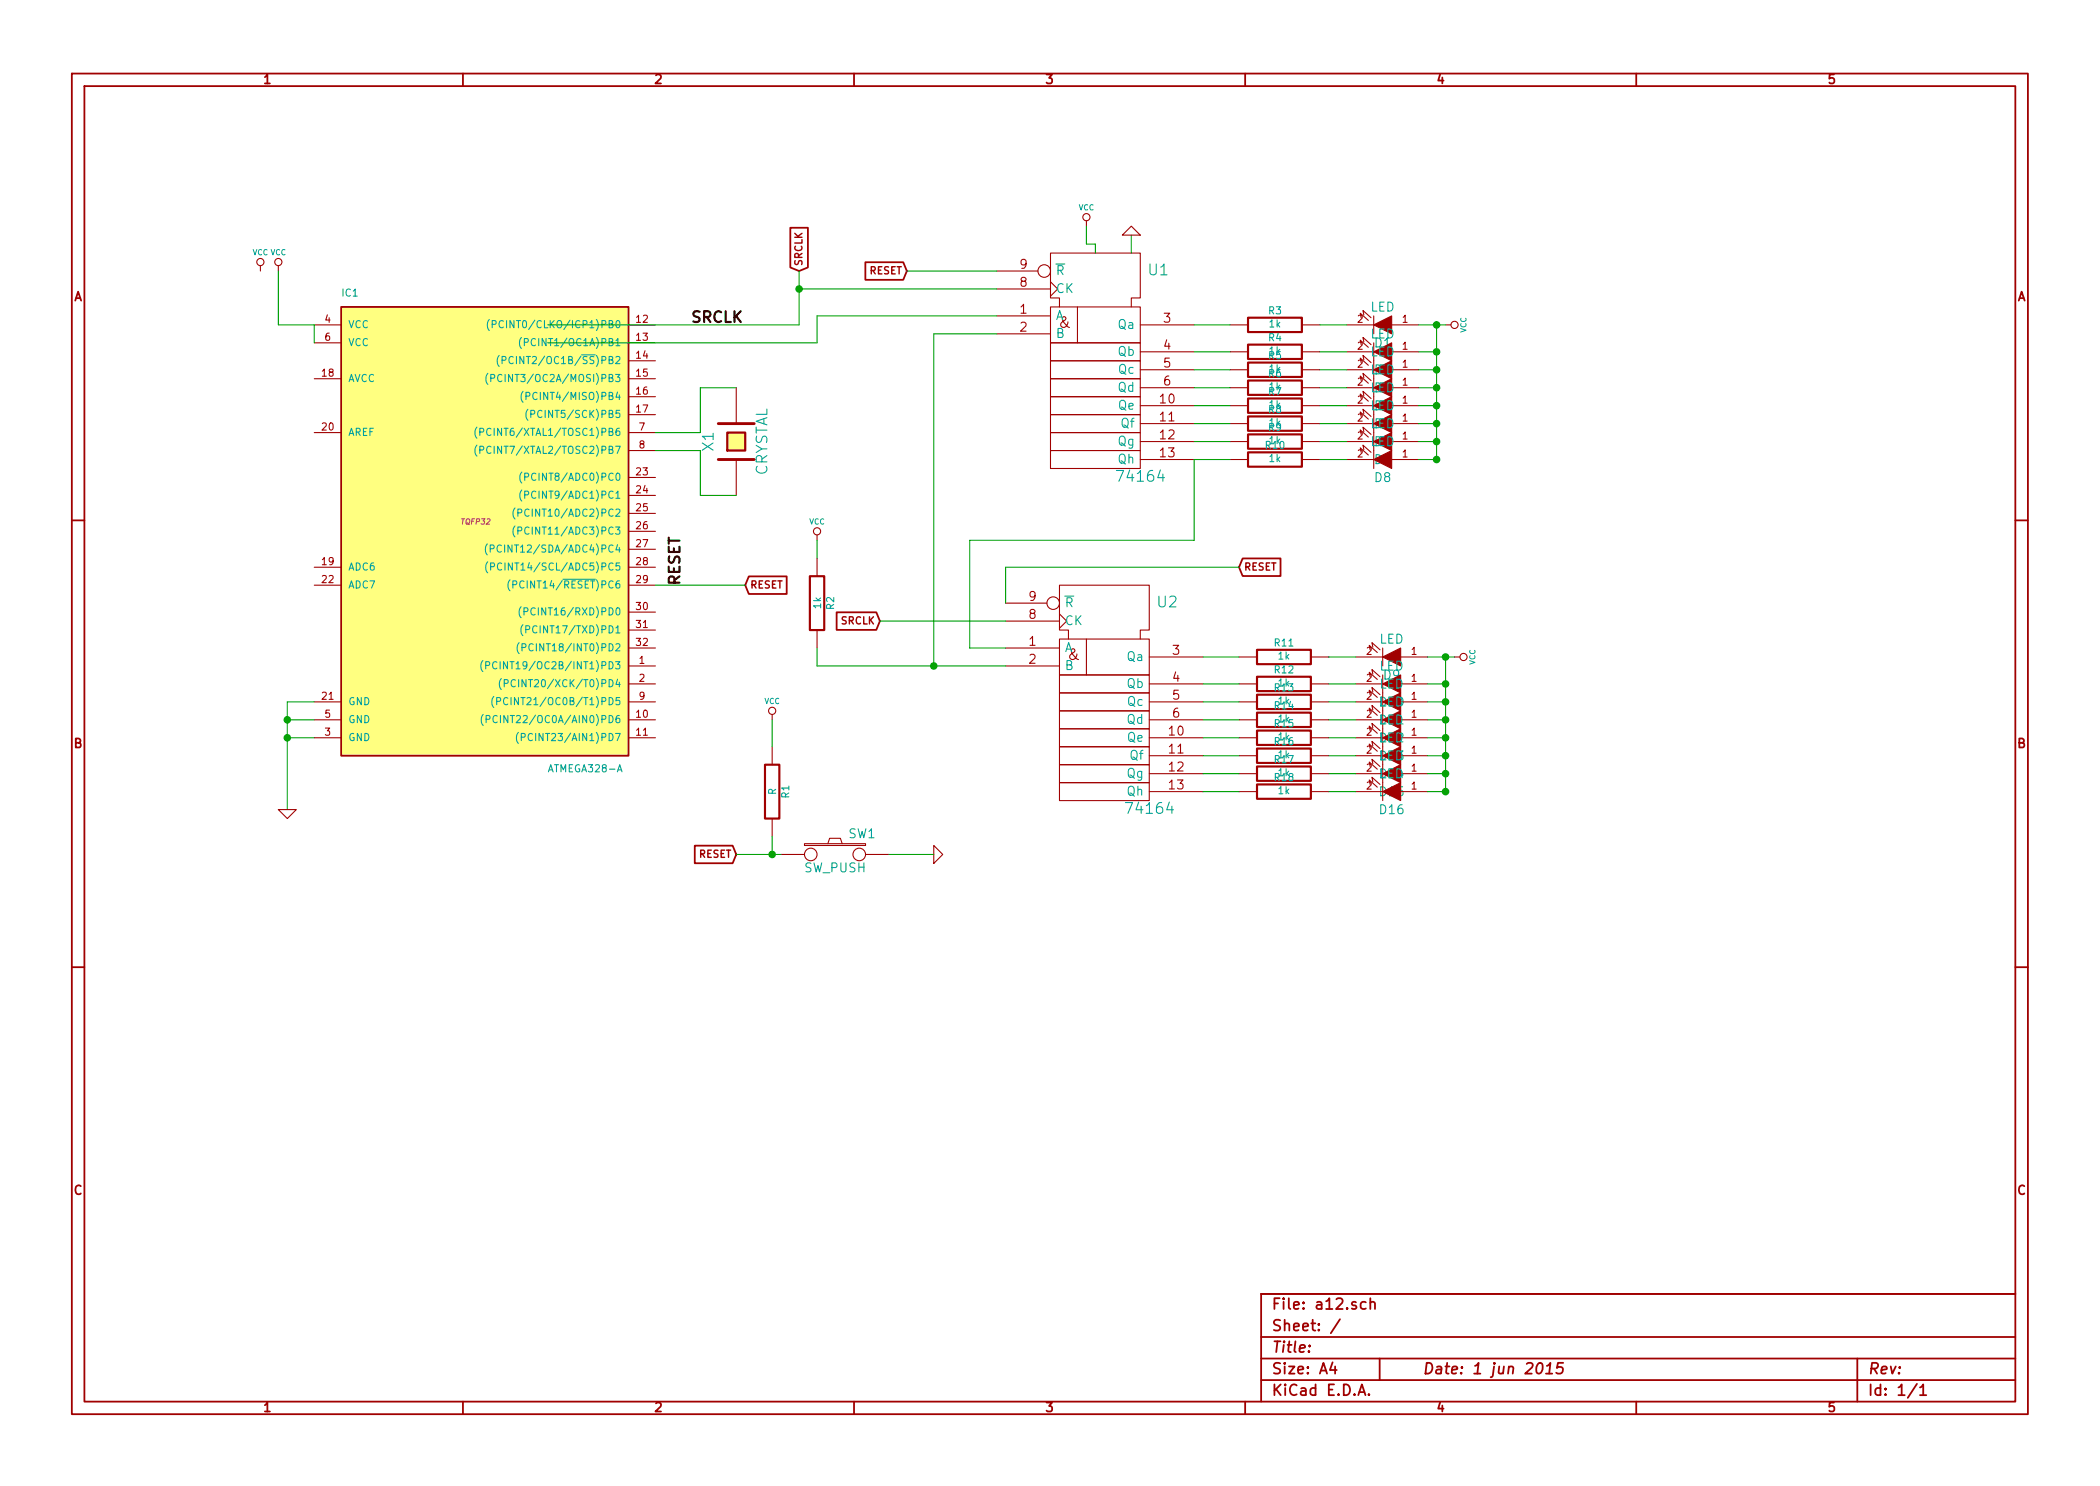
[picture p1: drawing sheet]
EESchema Schematic File Version 2
LIBS:power
LIBS:device
LIBS:transistors
LIBS:conn
LIBS:linear
LIBS:regul
LIBS:74xx
LIBS:cmos4000
LIBS:adc-dac
LIBS:memory
LIBS:xilinx
LIBS:special
LIBS:microcontrollers
LIBS:dsp
LIBS:microchip
LIBS:analog_switches
LIBS:motorola
LIBS:texas
LIBS:intel
LIBS:audio
LIBS:interface
LIBS:digital-audio
LIBS:philips
LIBS:display
LIBS:cypress
LIBS:siliconi
LIBS:opto
LIBS:atmel
LIBS:contrib
LIBS:valves
LIBS:Gajda_ttlieee
LIBS:numato_kicad_lib
EELAYER 27 0
EELAYER END
$Descr A4 11693 8268
encoding utf-8
Sheet 1 1
Title ""
Date "1 jun 2015"
Rev ""
Comp ""
Comment1 ""
Comment2 ""
Comment3 ""
Comment4 ""
$EndDescr
$Comp
L 74164 U1
U 1 1
P 6100 1750
F 0 "U1" H 6450 2000 60  0000 C CNN
F 1 "74164" H 6350 850 60  0000 C CNN
F 2 "" H 6100 1750 60  0000 C CNN
F 3 "" H 6100 1750 60  0000 C CNN
	1    6100 1750
	1    0    0    -1  
$EndComp
$Comp
L 74164 U2
U 1 1
P 6150 3600
F 0 "U2" H 6500 3850 60  0000 C CNN
F 1 "74164" H 6400 2700 60  0000 C CNN
F 2 "" H 6150 3600 60  0000 C CNN
F 3 "" H 6150 3600 60  0000 C CNN
	1    6150 3600
	1    0    0    -1  
$EndComp
$Comp
L ATMEGA328-A IC1
U 1 1
P 2650 2900
F 0 "IC1" H 1900 4150 40  0000 L BNN
F 1 "ATMEGA328-A" H 3050 1500 40  0000 L BNN
F 2 "TQFP32" H 2650 2900 30  0000 C CIN
F 3 "" H 2650 2900 60  0000 C CNN
	1    2650 2900
	1    0    0    -1  
$EndComp
$Comp
L R R3
U 1 1
P 7100 1800
F 0 "R3" V 7180 1800 40  0000 C CNN
F 1 "1k" V 7107 1801 40  0000 C CNN
F 2 "~" V 7030 1800 30  0000 C CNN
F 3 "~" H 7100 1800 30  0000 C CNN
	1    7100 1800
	0    -1   -1   0   
$EndComp
$Comp
L LED D1
U 1 1
P 7700 1800
F 0 "D1" H 7700 1900 50  0000 C CNN
F 1 "LED" H 7700 1700 50  0000 C CNN
F 2 "~" H 7700 1800 60  0000 C CNN
F 3 "~" H 7700 1800 60  0000 C CNN
	1    7700 1800
	-1   0    0    1   
$EndComp
$Comp
L R R4
U 1 1
P 7100 1950
F 0 "R4" V 7180 1950 40  0000 C CNN
F 1 "1k" V 7107 1951 40  0000 C CNN
F 2 "~" V 7030 1950 30  0000 C CNN
F 3 "~" H 7100 1950 30  0000 C CNN
	1    7100 1950
	0    -1   -1   0   
$EndComp
$Comp
L LED D2
U 1 1
P 7700 1950
F 0 "D2" H 7700 2050 50  0000 C CNN
F 1 "LED" H 7700 1850 50  0000 C CNN
F 2 "~" H 7700 1950 60  0000 C CNN
F 3 "~" H 7700 1950 60  0000 C CNN
	1    7700 1950
	-1   0    0    1   
$EndComp
$Comp
L R R5
U 1 1
P 7100 2050
F 0 "R5" V 7180 2050 40  0000 C CNN
F 1 "1k" V 7107 2051 40  0000 C CNN
F 2 "~" V 7030 2050 30  0000 C CNN
F 3 "~" H 7100 2050 30  0000 C CNN
	1    7100 2050
	0    -1   -1   0   
$EndComp
$Comp
L LED D3
U 1 1
P 7700 2050
F 0 "D3" H 7700 2150 50  0000 C CNN
F 1 "LED" H 7700 1950 50  0000 C CNN
F 2 "~" H 7700 2050 60  0000 C CNN
F 3 "~" H 7700 2050 60  0000 C CNN
	1    7700 2050
	-1   0    0    1   
$EndComp
$Comp
L R R6
U 1 1
P 7100 2150
F 0 "R6" V 7180 2150 40  0000 C CNN
F 1 "1k" V 7107 2151 40  0000 C CNN
F 2 "~" V 7030 2150 30  0000 C CNN
F 3 "~" H 7100 2150 30  0000 C CNN
	1    7100 2150
	0    -1   -1   0   
$EndComp
$Comp
L VCC #PWR01
U 1 1
P 8050 1800
F 0 "#PWR01" H 8050 1900 30  0001 C CNN
F 1 "VCC" H 8050 1900 30  0000 C CNN
F 2 "" H 8050 1800 60  0000 C CNN
F 3 "" H 8050 1800 60  0000 C CNN
	1    8050 1800
	0    1    1    0   
$EndComp
$Comp
L LED D4
U 1 1
P 7700 2150
F 0 "D4" H 7700 2250 50  0000 C CNN
F 1 "LED" H 7700 2050 50  0000 C CNN
F 2 "~" H 7700 2150 60  0000 C CNN
F 3 "~" H 7700 2150 60  0000 C CNN
	1    7700 2150
	-1   0    0    1   
$EndComp
$Comp
L R R7
U 1 1
P 7100 2250
F 0 "R7" V 7180 2250 40  0000 C CNN
F 1 "1k" V 7107 2251 40  0000 C CNN
F 2 "~" V 7030 2250 30  0000 C CNN
F 3 "~" H 7100 2250 30  0000 C CNN
	1    7100 2250
	0    -1   -1   0   
$EndComp
$Comp
L LED D5
U 1 1
P 7700 2250
F 0 "D5" H 7700 2350 50  0000 C CNN
F 1 "LED" H 7700 2150 50  0000 C CNN
F 2 "~" H 7700 2250 60  0000 C CNN
F 3 "~" H 7700 2250 60  0000 C CNN
	1    7700 2250
	-1   0    0    1   
$EndComp
$Comp
L R R8
U 1 1
P 7100 2350
F 0 "R8" V 7180 2350 40  0000 C CNN
F 1 "1k" V 7107 2351 40  0000 C CNN
F 2 "~" V 7030 2350 30  0000 C CNN
F 3 "~" H 7100 2350 30  0000 C CNN
	1    7100 2350
	0    -1   -1   0   
$EndComp
$Comp
L LED D6
U 1 1
P 7700 2350
F 0 "D6" H 7700 2450 50  0000 C CNN
F 1 "LED" H 7700 2250 50  0000 C CNN
F 2 "~" H 7700 2350 60  0000 C CNN
F 3 "~" H 7700 2350 60  0000 C CNN
	1    7700 2350
	-1   0    0    1   
$EndComp
$Comp
L R R9
U 1 1
P 7100 2450
F 0 "R9" V 7180 2450 40  0000 C CNN
F 1 "1k" V 7107 2451 40  0000 C CNN
F 2 "~" V 7030 2450 30  0000 C CNN
F 3 "~" H 7100 2450 30  0000 C CNN
	1    7100 2450
	0    -1   -1   0   
$EndComp
$Comp
L LED D7
U 1 1
P 7700 2450
F 0 "D7" H 7700 2550 50  0000 C CNN
F 1 "LED" H 7700 2350 50  0000 C CNN
F 2 "~" H 7700 2450 60  0000 C CNN
F 3 "~" H 7700 2450 60  0000 C CNN
	1    7700 2450
	-1   0    0    1   
$EndComp
$Comp
L R R10
U 1 1
P 7100 2550
F 0 "R10" V 7180 2550 40  0000 C CNN
F 1 "1k" V 7107 2551 40  0000 C CNN
F 2 "~" V 7030 2550 30  0000 C CNN
F 3 "~" H 7100 2550 30  0000 C CNN
	1    7100 2550
	0    -1   -1   0   
$EndComp
$Comp
L LED D8
U 1 1
P 7700 2550
F 0 "D8" H 7700 2650 50  0000 C CNN
F 1 "LED" H 7700 2450 50  0000 C CNN
F 2 "~" H 7700 2550 60  0000 C CNN
F 3 "~" H 7700 2550 60  0000 C CNN
	1    7700 2550
	-1   0    0    1   
$EndComp
$Comp
L R R11
U 1 1
P 7150 3650
F 0 "R11" V 7230 3650 40  0000 C CNN
F 1 "1k" V 7157 3651 40  0000 C CNN
F 2 "~" V 7080 3650 30  0000 C CNN
F 3 "~" H 7150 3650 30  0000 C CNN
	1    7150 3650
	0    -1   -1   0   
$EndComp
$Comp
L LED D9
U 1 1
P 7750 3650
F 0 "D9" H 7750 3750 50  0000 C CNN
F 1 "LED" H 7750 3550 50  0000 C CNN
F 2 "~" H 7750 3650 60  0000 C CNN
F 3 "~" H 7750 3650 60  0000 C CNN
	1    7750 3650
	-1   0    0    1   
$EndComp
$Comp
L R R12
U 1 1
P 7150 3800
F 0 "R12" V 7230 3800 40  0000 C CNN
F 1 "1k" V 7157 3801 40  0000 C CNN
F 2 "~" V 7080 3800 30  0000 C CNN
F 3 "~" H 7150 3800 30  0000 C CNN
	1    7150 3800
	0    -1   -1   0   
$EndComp
$Comp
L LED D10
U 1 1
P 7750 3800
F 0 "D10" H 7750 3900 50  0000 C CNN
F 1 "LED" H 7750 3700 50  0000 C CNN
F 2 "~" H 7750 3800 60  0000 C CNN
F 3 "~" H 7750 3800 60  0000 C CNN
	1    7750 3800
	-1   0    0    1   
$EndComp
$Comp
L R R13
U 1 1
P 7150 3900
F 0 "R13" V 7230 3900 40  0000 C CNN
F 1 "1k" V 7157 3901 40  0000 C CNN
F 2 "~" V 7080 3900 30  0000 C CNN
F 3 "~" H 7150 3900 30  0000 C CNN
	1    7150 3900
	0    -1   -1   0   
$EndComp
$Comp
L LED D11
U 1 1
P 7750 3900
F 0 "D11" H 7750 4000 50  0000 C CNN
F 1 "LED" H 7750 3800 50  0000 C CNN
F 2 "~" H 7750 3900 60  0000 C CNN
F 3 "~" H 7750 3900 60  0000 C CNN
	1    7750 3900
	-1   0    0    1   
$EndComp
$Comp
L R R14
U 1 1
P 7150 4000
F 0 "R14" V 7230 4000 40  0000 C CNN
F 1 "1k" V 7157 4001 40  0000 C CNN
F 2 "~" V 7080 4000 30  0000 C CNN
F 3 "~" H 7150 4000 30  0000 C CNN
	1    7150 4000
	0    -1   -1   0   
$EndComp
$Comp
L VCC #PWR02
U 1 1
P 8100 3650
F 0 "#PWR02" H 8100 3750 30  0001 C CNN
F 1 "VCC" H 8100 3750 30  0000 C CNN
F 2 "" H 8100 3650 60  0000 C CNN
F 3 "" H 8100 3650 60  0000 C CNN
	1    8100 3650
	0    1    1    0   
$EndComp
$Comp
L LED D12
U 1 1
P 7750 4000
F 0 "D12" H 7750 4100 50  0000 C CNN
F 1 "LED" H 7750 3900 50  0000 C CNN
F 2 "~" H 7750 4000 60  0000 C CNN
F 3 "~" H 7750 4000 60  0000 C CNN
	1    7750 4000
	-1   0    0    1   
$EndComp
$Comp
L R R15
U 1 1
P 7150 4100
F 0 "R15" V 7230 4100 40  0000 C CNN
F 1 "1k" V 7157 4101 40  0000 C CNN
F 2 "~" V 7080 4100 30  0000 C CNN
F 3 "~" H 7150 4100 30  0000 C CNN
	1    7150 4100
	0    -1   -1   0   
$EndComp
$Comp
L LED D13
U 1 1
P 7750 4100
F 0 "D13" H 7750 4200 50  0000 C CNN
F 1 "LED" H 7750 4000 50  0000 C CNN
F 2 "~" H 7750 4100 60  0000 C CNN
F 3 "~" H 7750 4100 60  0000 C CNN
	1    7750 4100
	-1   0    0    1   
$EndComp
$Comp
L R R16
U 1 1
P 7150 4200
F 0 "R16" V 7230 4200 40  0000 C CNN
F 1 "1k" V 7157 4201 40  0000 C CNN
F 2 "~" V 7080 4200 30  0000 C CNN
F 3 "~" H 7150 4200 30  0000 C CNN
	1    7150 4200
	0    -1   -1   0   
$EndComp
$Comp
L LED D14
U 1 1
P 7750 4200
F 0 "D14" H 7750 4300 50  0000 C CNN
F 1 "LED" H 7750 4100 50  0000 C CNN
F 2 "~" H 7750 4200 60  0000 C CNN
F 3 "~" H 7750 4200 60  0000 C CNN
	1    7750 4200
	-1   0    0    1   
$EndComp
$Comp
L R R17
U 1 1
P 7150 4300
F 0 "R17" V 7230 4300 40  0000 C CNN
F 1 "1k" V 7157 4301 40  0000 C CNN
F 2 "~" V 7080 4300 30  0000 C CNN
F 3 "~" H 7150 4300 30  0000 C CNN
	1    7150 4300
	0    -1   -1   0   
$EndComp
$Comp
L LED D15
U 1 1
P 7750 4300
F 0 "D15" H 7750 4400 50  0000 C CNN
F 1 "LED" H 7750 4200 50  0000 C CNN
F 2 "~" H 7750 4300 60  0000 C CNN
F 3 "~" H 7750 4300 60  0000 C CNN
	1    7750 4300
	-1   0    0    1   
$EndComp
$Comp
L R R18
U 1 1
P 7150 4400
F 0 "R18" V 7230 4400 40  0000 C CNN
F 1 "1k" V 7157 4401 40  0000 C CNN
F 2 "~" V 7080 4400 30  0000 C CNN
F 3 "~" H 7150 4400 30  0000 C CNN
	1    7150 4400
	0    -1   -1   0   
$EndComp
$Comp
L LED D16
U 1 1
P 7750 4400
F 0 "D16" H 7750 4500 50  0000 C CNN
F 1 "LED" H 7750 4300 50  0000 C CNN
F 2 "~" H 7750 4400 60  0000 C CNN
F 3 "~" H 7750 4400 60  0000 C CNN
	1    7750 4400
	-1   0    0    1   
$EndComp
$Comp
L CRYSTAL X1
U 1 1
P 4100 2450
F 0 "X1" H 4100 2600 60  0000 C CNN
F 1 "CRYSTAL" H 4100 2300 60  0000 C CNN
F 2 "~" H 4100 2450 60  0000 C CNN
F 3 "~" H 4100 2450 60  0000 C CNN
	1    4100 2450
	0    -1   -1   0   
$EndComp
Text Label 3800 3250 1    60   ~ 12
RESET
Text GLabel 4150 3250 2    40   Input ~ 8
RESET
Text GLabel 5050 1500 0    40   Input ~ 8
RESET
$Comp
L SW_PUSH SW1
U 1 1
P 4650 4750
F 0 "SW1" H 4800 4860 50  0000 C CNN
F 1 "SW_PUSH" H 4650 4670 50  0000 C CNN
F 2 "~" H 4650 4750 60  0000 C CNN
F 3 "~" H 4650 4750 60  0000 C CNN
	1    4650 4750
	1    0    0    -1  
$EndComp
$Comp
L GND #PWR03
U 1 1
P 5200 4750
F 0 "#PWR03" H 5200 4750 30  0001 C CNN
F 1 "GND" H 5200 4680 30  0001 C CNN
F 2 "" H 5200 4750 60  0000 C CNN
F 3 "" H 5200 4750 60  0000 C CNN
	1    5200 4750
	0    -1   -1   0   
$EndComp
$Comp
L VCC #PWR04
U 1 1
P 4300 4000
F 0 "#PWR04" H 4300 4100 30  0001 C CNN
F 1 "VCC" H 4300 4100 30  0000 C CNN
F 2 "" H 4300 4000 60  0000 C CNN
F 3 "" H 4300 4000 60  0000 C CNN
	1    4300 4000
	1    0    0    -1  
$EndComp
$Comp
L R R1
U 1 1
P 4300 4400
F 0 "R1" V 4380 4400 40  0000 C CNN
F 1 "R" V 4307 4401 40  0000 C CNN
F 2 "~" V 4230 4400 30  0000 C CNN
F 3 "~" H 4300 4400 30  0000 C CNN
	1    4300 4400
	1    0    0    -1  
$EndComp
Text GLabel 4100 4750 0    40   Input ~ 8
RESET
Text GLabel 6900 3150 2    40   Input ~ 8
RESET
Text GLabel 4900 3450 0    40   Input ~ 8
SRCLK
$Comp
L VCC #PWR05
U 1 1
P 1550 1500
F 0 "#PWR05" H 1550 1600 30  0001 C CNN
F 1 "VCC" H 1550 1600 30  0000 C CNN
F 2 "" H 1550 1500 60  0000 C CNN
F 3 "" H 1550 1500 60  0000 C CNN
	1    1550 1500
	1    0    0    -1  
$EndComp
$Comp
L VCC #PWR06
U 1 1
P 6050 1250
F 0 "#PWR06" H 6050 1350 30  0001 C CNN
F 1 "VCC" H 6050 1350 30  0000 C CNN
F 2 "" H 6050 1250 60  0000 C CNN
F 3 "" H 6050 1250 60  0000 C CNN
	1    6050 1250
	1    0    0    -1  
$EndComp
$Comp
L VCC #PWR07
U 1 1
P 1450 1500
F 0 "#PWR07" H 1450 1600 30  0001 C CNN
F 1 "VCC" H 1450 1600 30  0000 C CNN
F 2 "" H 1450 1500 60  0000 C CNN
F 3 "" H 1450 1500 60  0000 C CNN
	1    1450 1500
	1    0    0    -1  
$EndComp
$Comp
L VCC #PWR08
U 1 1
P 4550 3000
F 0 "#PWR08" H 4550 3100 30  0001 C CNN
F 1 "VCC" H 4550 3100 30  0000 C CNN
F 2 "" H 4550 3000 60  0000 C CNN
F 3 "" H 4550 3000 60  0000 C CNN
	1    4550 3000
	1    0    0    -1  
$EndComp
Text Label 3850 1800 0    60   ~ 12
SRCLK
Text GLabel 4450 1500 1    40   Input ~ 8
SRCLK
Connection ~ 4300 4750
Wire Wire Line
	4950 4750 5200 4750
Wire Wire Line
	4300 4000 4300 4150
Wire Wire Line
	4100 4750 4350 4750
Wire Wire Line
	4300 4650 4300 4750
Wire Wire Line
	5550 1500 5050 1500
Wire Wire Line
	6650 2550 6650 3000
Wire Wire Line
	6650 3000 5400 3000
Wire Wire Line
	5400 3000 5400 3600
Wire Wire Line
	5400 3600 5600 3600
Wire Wire Line
	6650 1800 6850 1800
Wire Wire Line
	7350 1800 7500 1800
Wire Wire Line
	6650 1950 6850 1950
Wire Wire Line
	7350 1950 7500 1950
Wire Wire Line
	6650 2050 6850 2050
Wire Wire Line
	7350 2050 7500 2050
Wire Wire Line
	7900 1800 8050 1800
Wire Wire Line
	7900 1950 8000 1950
Wire Wire Line
	8000 2050 7900 2050
Wire Wire Line
	6650 2150 6850 2150
Wire Wire Line
	7350 2150 7500 2150
Wire Wire Line
	8000 2150 7900 2150
Wire Wire Line
	6650 2250 6850 2250
Wire Wire Line
	7350 2250 7500 2250
Wire Wire Line
	8000 2250 7900 2250
Connection ~ 8000 1800
Wire Wire Line
	8000 1800 8000 2550
Connection ~ 8000 2250
Connection ~ 8000 1950
Connection ~ 8000 2050
Connection ~ 8000 2150
Wire Wire Line
	6650 2350 6850 2350
Wire Wire Line
	7350 2350 7500 2350
Wire Wire Line
	8000 2350 7900 2350
Connection ~ 8000 2350
Wire Wire Line
	6650 2450 6850 2450
Wire Wire Line
	7350 2450 7500 2450
Wire Wire Line
	8000 2450 7900 2450
Connection ~ 8000 2450
Wire Wire Line
	6650 2550 6850 2550
Wire Wire Line
	7350 2550 7500 2550
Wire Wire Line
	8000 2550 7900 2550
Connection ~ 8000 2550
Wire Wire Line
	6700 3650 6900 3650
Wire Wire Line
	7400 3650 7550 3650
Wire Wire Line
	6700 3800 6900 3800
Wire Wire Line
	7400 3800 7550 3800
Wire Wire Line
	6700 3900 6900 3900
Wire Wire Line
	7400 3900 7550 3900
Wire Wire Line
	7950 3650 8100 3650
Wire Wire Line
	7950 3800 8050 3800
Wire Wire Line
	8050 3900 7950 3900
Wire Wire Line
	6700 4000 6900 4000
Wire Wire Line
	7400 4000 7550 4000
Wire Wire Line
	8050 4000 7950 4000
Wire Wire Line
	6700 4100 6900 4100
Wire Wire Line
	7400 4100 7550 4100
Wire Wire Line
	8050 4100 7950 4100
Connection ~ 8050 3650
Wire Wire Line
	8050 3650 8050 4400
Connection ~ 8050 4100
Connection ~ 8050 3800
Connection ~ 8050 3900
Connection ~ 8050 4000
Wire Wire Line
	6700 4200 6900 4200
Wire Wire Line
	7400 4200 7550 4200
Wire Wire Line
	8050 4200 7950 4200
Connection ~ 8050 4200
Wire Wire Line
	6700 4300 6900 4300
Wire Wire Line
	7400 4300 7550 4300
Wire Wire Line
	8050 4300 7950 4300
Connection ~ 8050 4300
Wire Wire Line
	6700 4400 6900 4400
Wire Wire Line
	7400 4400 7550 4400
Wire Wire Line
	8050 4400 7950 4400
Connection ~ 8050 4400
Wire Wire Line
	5550 1850 5200 1850
Wire Wire Line
	4550 3700 5600 3700
Wire Wire Line
	4450 1800 3050 1800
Wire Wire Line
	4450 1500 4450 1800
Wire Wire Line
	4450 1600 5550 1600
Wire Wire Line
	3050 1900 4550 1900
Wire Wire Line
	4550 1900 4550 1750
Wire Wire Line
	4550 1750 5550 1750
Wire Wire Line
	5200 1850 5200 3700
Connection ~ 5200 3700
Wire Wire Line
	3650 2400 3900 2400
Wire Wire Line
	3900 2400 3900 2150
Wire Wire Line
	3900 2150 4100 2150
Wire Wire Line
	3650 2500 3900 2500
Wire Wire Line
	3900 2500 3900 2750
Wire Wire Line
	3900 2750 4100 2750
Wire Wire Line
	3650 3250 4150 3250
Wire Wire Line
	1750 3900 1600 3900
Wire Wire Line
	1600 3900 1600 4500
Wire Wire Line
	1750 4000 1600 4000
Connection ~ 1600 4000
Wire Wire Line
	1750 4100 1600 4100
Connection ~ 1600 4100
Wire Wire Line
	1750 1800 1550 1800
Wire Wire Line
	5600 3350 5600 3150
Wire Wire Line
	5600 3150 6900 3150
Wire Wire Line
	1550 1800 1550 1500
Wire Wire Line
	6050 1250 6050 1350
Wire Wire Line
	6050 1350 6100 1350
Wire Wire Line
	6100 1350 6100 1400
Wire Wire Line
	6300 1400 6300 1300
Wire Wire Line
	1750 1900 1750 1800
Wire Wire Line
	4900 3450 5600 3450
Connection ~ 4450 1600
$Comp
L R R2
U 1 1
P 4550 3350
F 0 "R2" V 4630 3350 40  0000 C CNN
F 1 "1k" V 4557 3351 40  0000 C CNN
F 2 "~" V 4480 3350 30  0000 C CNN
F 3 "~" H 4550 3350 30  0000 C CNN
	1    4550 3350
	1    0    0    -1  
$EndComp
Wire Wire Line
	4550 3000 4550 3100
Wire Wire Line
	4550 3600 4550 3700
$Comp
L GND #PWR09
U 1 1
P 6300 1300
F 0 "#PWR09" H 6300 1300 30  0001 C CNN
F 1 "GND" H 6300 1230 30  0001 C CNN
F 2 "" H 6300 1300 60  0000 C CNN
F 3 "" H 6300 1300 60  0000 C CNN
	1    6300 1300
	-1   0    0    1   
$EndComp
$Comp
L GND #PWR010
U 1 1
P 1600 4500
F 0 "#PWR010" H 1600 4500 30  0001 C CNN
F 1 "GND" H 1600 4430 30  0001 C CNN
F 2 "" H 1600 4500 60  0000 C CNN
F 3 "" H 1600 4500 60  0000 C CNN
	1    1600 4500
	1    0    0    -1  
$EndComp
$EndSCHEMATC
